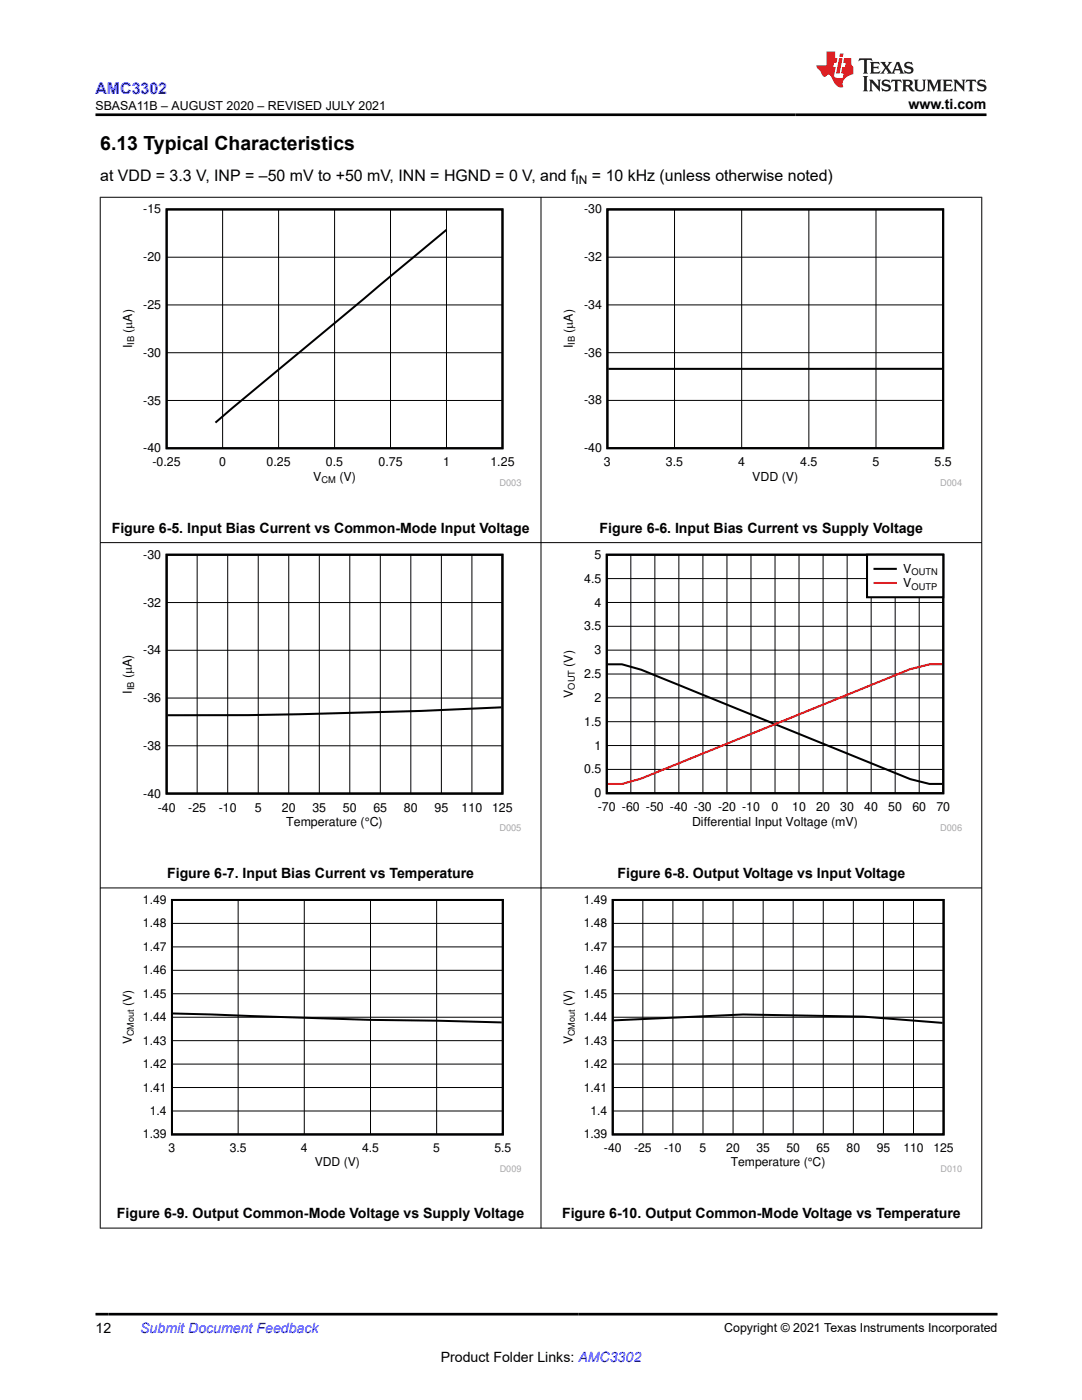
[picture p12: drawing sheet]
<svg xmlns="http://www.w3.org/2000/svg" width="216mm" height="279mm" viewBox="0 0 216 279" stroke-linecap="round" stroke-linejoin="round" font-family="sans-serif">
<path d="M33.3 41.8h67v47.7h-67zM89.1 45.9l-46.1 38.4" fill="none" stroke="#000" stroke-width=".4"/>
<g fill="none" stroke="#000" stroke-width=".2">
<path d="M33.3 51.3h67M44.4 41.8v47.7M55.6 41.8v47.7M66.8 41.8v47.7M77.9 41.8v47.7M89.1 41.8v47.7M121.2 51.3h67M134.6 41.8v47.7M148 41.8v47.7M161.4 41.8v47.7M174.8 41.8v47.7M33.3 79.9h67"/>
<path d="M33.3 70.4h67M33.3 60.9h67M121.2 79.9h67M121.2 70.4h67M121.2 60.9h67M39.3 110.7v47.7M45.4 110.7v47.7M51.5 110.7v47.7M57.6 110.7v47.7M63.7 110.7v47.7M69.8 110.7v47.7M75.9 110.7v47.7"/>
<path d="M82 110.7v47.7M88.1 110.7v47.7M94.2 110.7v47.7M121.1 115.5h67.1M125.9 110.7v47.6M130.7 110.7v47.6M135.5 110.7v47.6M140.3 110.7v47.6M145.1 110.7v47.6M149.8 110.7v47.6M154.6 110.7v47.6M159.4 110.7v47.6"/>
<path d="M164.2 110.7v47.6M169 110.7v47.6M173.8 110.7v47.6M178.6 110.7v47.6M183.4 110.7v47.6M33.2 139.3h67.1M33.2 129.8h67.1M33.2 120.3h67.1M121.1 139.3h67.1M121.1 134.5h67.1M121.1 129.7h67.1M121.1 125h67.1"/>
<path d="M121.1 120.2h67.1M33.2 148.8h67.1M121.1 153.6h67.1M121.1 148.8h67.1M121.1 144h67.1"/>
</g>
<path d="M121.2 41.8h67v47.6h-67zM188 73.6h-66.6M33.2 110.7h67.1v47.7h-67.1zM121.1 110.7h67.1v47.6h-67.1zM121.3 132.6h2.8l3.8 1.1 53.7 21.8 3.9 .9h2.5M100.1 141.2a1254.9 1254.9 0 0 1-66.7 1.5" fill="none" stroke="#000" stroke-width=".41"/>
<path d="M188 132.6h-2.5l-3.9 .9-53.7 21.9-3.8 1.1h-2.8" fill="none" stroke="#f00" stroke-width=".41"/>
<path d="M173 110.7h15.2v8.5h-15.2z" fill-rule="evenodd" fill="#fff"/>
<path d="M173 110.7h15.2v8.5h-15.2zM174.5 113.5h4.2" fill="none" stroke="#000" stroke-width=".41"/>
<path d="M174.5 116.3h4.2" fill="none" stroke="#f00" stroke-width=".41"/>
<path d="M34.3 179.6h66v46.8h-66zM122.3 179.6h66v46.8h-66zM34.5 202.3l39.4 1.2 26.2 .5M122.5 203.6l25.8-1.1 24 .4 15.8 1.2" fill="none" stroke="#000" stroke-width=".4"/>
<g fill="none" stroke="#000" stroke-width=".2">
<path d="M19.9 39.4h176.1M20 39.3v205.9M107.9 39.3v205.9M195.9 39.3v205.9M19.9 108.3h176.1M19.9 177.2h176.1M47.5 179.6v46.8M60.7 179.6v46.8M73.9 179.6v46.8M87.1 179.6v46.8M128.3 179.6v46.8M134.3 179.6v46.8"/>
<path d="M140.3 179.6v46.8M146.3 179.6v46.8M152.3 179.6v46.8M158.3 179.6v46.8M164.3 179.6v46.8M170.3 179.6v46.8M176.3 179.6v46.8M182.3 179.6v46.8M34.3 198.3h66M34.3 193.6h66M34.3 189h66M34.3 184.3h66"/>
<path d="M122.3 198.3h66M122.3 193.6h66M122.3 189h66M122.3 184.3h66M34.3 217h66M34.3 212.4h66M34.3 207.7h66M34.3 203h66M122.3 217h66M122.3 212.4h66M122.3 207.7h66M122.3 203h66"/>
<path d="M34.3 221.7h66M122.3 221.7h66M19.9 245.1h176.1"/>
</g>
<path d="M171.5 11.6l-.2 .6 .5-.2h.6v.1v2.2l-.2 .4h1l-.2-.4v-2.2v-.1h.5l.5 .2-.1-.6zM173.6 12.4l.2 .3v1.6l-.2 .4h1.9l.1-.6a1.08 1.08 0 0 1-1.3 .2v-.7h.6l.4 .2v-.7l-.4 .2h-.6v-.5l.2-.2a1 1 0 0 1 1 .3l-.1-.5zM175.7 12.4l.9 1.1-1 1.2h.9l-.2-.2 .5-.8 .4 .8-.2 .2h1.6l-.2-.2 .2-.5h.9l.1 .5-.1 .2h.9l-.2-.4-.8-1.9h-.5l-.9 2.1-.9-1.1 .9-1h-.8l.2 .2-.4 .6-.4-.6 .2-.2zM179 12.8l.4 1h-.7zM180.7 12.5a.65 .65 0 0 0-.2 .7 .65 .65 0 0 0 .6 .5l.6 .1 .1 .3a.79 .79 0 0 1-.7 .4 .79 .79 0 0 1-.7-.5l.1 .7 .2-.1a.93 .93 0 0 0 1.1 0 .93 .93 0 0 0 .4-.9 1.46 1.46 0 0 0-1.2-.6l-.1-.3a1.09 1.09 0 0 1 1.2 .2l-.2-.6-.1 .1-.5-.2zM172.2 15.2l.2 .4v2.2l-.2 .4h1l-.2-.4v-2.2l.2-.4zM173.4 15.9l.2 .4v1.5l-.2 .4h.8l-.3-.4 .1-1.3 1.6 1.8v-2l.2-.4h-.7l.1 .2 .1 1.1-1.2-1.3zM176.2 16a.65 .65 0 0 0-.2 .8 .65 .65 0 0 0 .6 .4l.6 .2 .1 .2a.79 .79 0 0 1-.7 .4 .79 .79 0 0 1-.7-.5l.1 .7 .2-.1a.93 .93 0 0 0 1.1 .1 .93 .93 0 0 0 .4-1 1.46 1.46 0 0 0-1.2-.5l-.1-.4a1.09 1.09 0 0 1 1.2 .2l-.1-.6-.2 .1-.5-.1zM177.9 15.9l-.1 .6a.63 .63 0 0 1 .8-.3v1.6l-.3 .4h1l-.2-.4v-1.6a.66 .66 0 0 1 .8 .3l-.1-.6zM180 15.9l.2 .4v1.5l-.2 .4h1l-.2-.2-.1-.7h.5l.1 .2a.79 .79 0 0 0 1.2 .6l-1-.9a.61 .61 0 0 0 .6-.6 .61 .61 0 0 0-.5-.7zM180.8 16.2h.1a.47 .47 0 0 1 .5 .1 .47 .47 0 0 1 .1 .5l-.1 .1-.7 .1zM182.3 15.9l.2 .2a2.27 2.27 0 0 0 .4 2 1.04 1.04 0 0 0 1.7-.7v-1.3l.2-.2h-.8l.2 .4v1.1a.6 .6 0 0 1-.6 .6 .6 .6 0 0 1-.6-.6v-1.1l.3-.4zM184.9 15.9l.2 .4v1.5l-.2 .4h.8l-.3-.4v-1.4l.9 1.9 .9-1.9v1.4l-.3 .4h1l-.2-.4v-1.5l.2-.4h-.8l-.7 1.5-.6-1.5zM188.1 15.9l.2 .4v1.5l-.2 .4h1.9l.1-.6a1.09 1.09 0 0 1-1.3 .2v-.7h.6l.4 .2v-.6l-.4 .2h-.6v-.6l.2-.1a1.01 1.01 0 0 1 1 .3l-.1-.6zM190.2 15.9l.3 .4v1.5l-.3 .4h.8l-.2-.4v-1.3l1.6 1.8v-2l.2-.4h-.7l.2 .2v1.1l-1.2-1.3zM192.8 15.9l-.1 .6a.63 .63 0 0 1 .8-.3v1.6l-.3 .4h1l-.2-.4v-1.6a.66 .66 0 0 1 .8 .3l-.1-.6zM195.2 16a.65 .65 0 0 0-.2 .8 .65 .65 0 0 0 .6 .4l.6 .2 .2 .2a.79 .79 0 0 1-.7 .4 .79 .79 0 0 1-.7-.5l.1 .7 .2-.1a.93 .93 0 0 0 1 .1 .93 .93 0 0 0 .5-1 1.46 1.46 0 0 0-1.3-.5v-.4a1.09 1.09 0 0 1 1.2 .2l-.2-.6-.2 .1-.5-.1z" fill="#231f20"/>
<path d="M164.9 10.3v2.7h-2l.1 .4 .8 1a.95 .95 0 0 0 1 .9 .59 .59 0 0 1 .5-.4 .59 .59 0 0 1 .5 .3l.4 .8a1.59 1.59 0 0 0 2.1 1.4 1.61 1.61 0 0 1 1-2.3l1-.3-.1-1.5a1.59 1.59 0 0 1-.3-1.7h-1.5l-.2 .9h.6l-.2 .9h-.5l-.2 .9v.3l.4 .1-.1 .9h-.7a.73 .73 0 0 1-1-.7l.3-1.5h-.5l.1-.9h.5l.2-.9h-.5v-1.3zM167.4 11.6l-.6 3.1h.7l.6-3.1zM167.6 10.7l-.1 .6h.7l.1-.6z" fill="#ed1c24"/>
<path d="M19 22.9h177.8M19 262.3h180" fill="none" stroke="#000" stroke-width=".53"/>
<text font-size="3.9" x="20" y="29.9">6.13 Typical Characteristics</text>
<text font-size="3.2" fill="#00f" x="19" y="18.7">AMC3302</text>
<g font-size="3.2">
<text x="20" y="36.1">at VDD = 3.3 V, INP = –50 mV to +50 mV, INN = HGND = 0 V, and f</text>
<text x="118.1" y="36.1">= 10 kHz (unless otherwise noted)</text>
</g>
<g font-size="2.8">
<text x="181.3" y="21.8">www.ti.com</text>
<text x="22.3" y="106.3">Figure 6-5. Input Bias Current vs Common-Mode Input Voltage</text>
<text x="119.6" y="106.3">Figure 6-6. Input Bias Current vs Supply Voltage</text>
<text x="33.3" y="175.2">Figure 6-7. Input Bias Current vs Temperature</text>
<text x="123.2" y="175.1">Figure 6-8. Output Voltage vs Input Voltage</text>
<text x="23.3" y="243.1">Figure 6-9. Output Common-Mode Voltage vs Supply Voltage</text>
<text x="112.1" y="243.1">Figure 6-10. Output Common-Mode Voltage vs Temperature</text>
<text x="19" y="266.1">12</text>
<text x="87.9" y="271.7">Product Folder Links: AMC3302</text>
</g>
<text font-size="2.8" fill="#00f" x="28" y="266.1">Submit Document Feedback</text>
<g font-size="2.5">
<text x="19" y="21.9">SBASA11B – AUGUST 2020 – REVISED JULY 2021</text>
<text x="28.6" y="42.6">-15</text>
<text x="116.5" y="42.6">-30</text>
<text x="28.6" y="52.1">-20</text>
<text x="116.5" y="52.1">-32</text>
<text x="28.6" y="61.7">-25</text>
<text x="116.5" y="61.7">-34</text>
<text x="26.3" y="69.5" transform="rotate(-90 26.3 69.5)">I</text>
<text x="26.3" y="66.4" transform="rotate(-90 26.3 66.4)">(PA)</text>
<text x="28.6" y="71.2">-30</text>
<text x="114.3" y="69.5" transform="rotate(-90 114.3 69.5)">I</text>
<text x="114.3" y="66.4" transform="rotate(-90 114.3 66.4)">(PA)</text>
<text x="116.5" y="71.2">-36</text>
<text x="28.6" y="80.7">-35</text>
<text x="116.5" y="80.7">-38</text>
<text x="28.6" y="90.3">-40</text>
<text x="30.4" y="93.1">-0.25</text>
<text x="43.7" y="93.1">0</text>
<text x="53.2" y="93.1">0.25</text>
<text x="62.5" y="95.9">V</text>
<text x="65" y="93.1">0.5</text>
<text x="67.7" y="95.9">(V)</text>
<text x="75.5" y="93.1">0.75</text>
<text x="88.4" y="93.1">1</text>
<text x="97.9" y="93.1">1.25</text>
<text x="116.5" y="90.3">-40</text>
<text x="120.5" y="93.1">3</text>
<text x="132.9" y="93.1">3.5</text>
<text x="147.3" y="93.1">4</text>
<text x="150.1" y="95.9">VDD (V)</text>
<text x="159.7" y="93.1">4.5</text>
<text x="174.1" y="93.1">5</text>
<text x="186.5" y="93.1">5.5</text>
<text x="28.6" y="111.5">-30</text>
<text x="118.6" y="111.5">5</text>
<text x="116.6" y="116.3">4.5</text>
<text x="180.2" y="114.4">V</text>
<text x="180.2" y="117.2">V</text>
<text x="28.6" y="121.1">-32</text>
<text x="116.6" y="125.8">3.5</text>
<text x="118.6" y="121">4</text>
<text x="28.6" y="130.6">-34</text>
<text x="118.6" y="130.6">3</text>
<text x="26.3" y="135.3" transform="rotate(-90 26.3 135.3)">(PA)</text>
<text x="114.3" y="133" transform="rotate(-90 114.3 133)">(V)</text>
<text x="116.6" y="135.3">2.5</text>
<text x="26.3" y="138.5" transform="rotate(-90 26.3 138.5)">I</text>
<text x="28.6" y="140.1">-36</text>
<text x="114.3" y="139.3" transform="rotate(-90 114.3 139.3)">V</text>
<text x="118.6" y="140.1">2</text>
<text x="28.6" y="149.6">-38</text>
<text x="116.6" y="144.8">1.5</text>
<text x="118.6" y="149.6">1</text>
<text x="116.6" y="154.4">0.5</text>
<text x="28.6" y="159.2">-40</text>
<text x="118.6" y="159.1">0</text>
<text x="119.3" y="161.9">-70 -60 -50 -40 -30 -20 -10</text>
<text x="154" y="161.9">0</text>
<text x="158.1" y="161.9">10</text>
<text x="162.9" y="161.9">20</text>
<text x="167.7" y="161.9">30</text>
<text x="172.5" y="161.9">40</text>
<text x="177.3" y="161.9">50</text>
<text x="182" y="161.9">60</text>
<text x="186.8" y="161.9">70</text>
<text x="31.5" y="162">-40</text>
<text x="37.6" y="162">-25</text>
<text x="43.7" y="162">-10</text>
<text x="50.8" y="162">5</text>
<text x="56.2" y="162">20</text>
<text x="57.1" y="164.8">Temperature (°C)</text>
<text x="62.3" y="162">35</text>
<text x="68.4" y="162">50</text>
<text x="74.5" y="162">65</text>
<text x="80.6" y="162">80</text>
<text x="86.7" y="162">95</text>
<text x="92.1" y="162">110</text>
<text x="98.2" y="162">125</text>
<text x="138.1" y="164.8">Differential Input Voltage (mV)</text>
<text x="144.5" y="265.8">Copyright © 2021 Texas Instruments Incorporated</text>
</g>
<g font-size="2.4">
<text x="114.9" y="36.7">IN</text>
<text x="28.5" y="185.1">1.48</text>
<text x="28.5" y="180.4">1.49</text>
<text x="116.5" y="185.1">1.48</text>
<text x="116.5" y="180.4">1.49</text>
<text x="28.5" y="189.8">1.47</text>
<text x="116.5" y="189.8">1.47</text>
<text x="28.5" y="194.4">1.46</text>
<text x="116.5" y="194.4">1.46</text>
<text x="26.3" y="200.8" transform="rotate(-90 26.3 200.8)">(V)</text>
<text x="28.5" y="203.8">1.44</text>
<text x="28.5" y="199.1">1.45</text>
<text x="114.2" y="200.8" transform="rotate(-90 114.2 200.8)">(V)</text>
<text x="116.5" y="203.8">1.44</text>
<text x="116.5" y="199.1">1.45</text>
<text x="26.3" y="208.4" transform="rotate(-90 26.3 208.4)">V</text>
<text x="28.5" y="208.5">1.43</text>
<text x="114.2" y="208.4" transform="rotate(-90 114.2 208.4)">V</text>
<text x="116.5" y="208.5">1.43</text>
<text x="28.5" y="213.2">1.42</text>
<text x="116.5" y="213.2">1.42</text>
<text x="28.5" y="217.8">1.41</text>
<text x="116.5" y="217.8">1.41</text>
<text x="28.5" y="227.2">1.39</text>
<text x="29.9" y="222.5">1.4</text>
<text x="116.5" y="227.2">1.39</text>
<text x="117.8" y="222.5">1.4</text>
<text x="33.6" y="230">3</text>
<text x="45.8" y="230">3.5</text>
<text x="60" y="230">4</text>
<text x="62.8" y="232.7">VDD (V)</text>
<text x="72.2" y="230">4.5</text>
<text x="86.5" y="230">5</text>
<text x="98.6" y="230">5.5</text>
<text x="120.5" y="230">-40</text>
<text x="126.5" y="230">-25</text>
<text x="132.5" y="230">-10</text>
<text x="139.6" y="230">5</text>
<text x="144.9" y="230">20</text>
<text x="145.8" y="232.7">Temperature (°C)</text>
<text x="150.9" y="230">35</text>
<text x="156.9" y="230">50</text>
<text x="162.9" y="230">65</text>
<text x="168.9" y="230">80</text>
<text x="174.9" y="230">95</text>
<text x="180.3" y="230">110</text>
<text x="186.3" y="230">125</text>
</g>
<g font-size="1.9">
<text x="26.8" y="68.8" transform="rotate(-90 26.8 68.8)">IB</text>
<text x="114.7" y="68.8" transform="rotate(-90 114.7 68.8)">IB</text>
<text x="64.2" y="96.3">CM</text>
<text x="26.8" y="137.8" transform="rotate(-90 26.8 137.8)">IB</text>
</g>
<g font-size="1.9" fill="#a8a8a8">
<text x="99.6" y="97">D003</text>
<text x="187.6" y="97">D004</text>
<text x="99.6" y="165.9">D005</text>
</g>
<g font-size="1.8">
<text x="181.9" y="114.8">OUTN</text>
<text x="181.9" y="117.6">OUTP</text>
<text x="114.7" y="137.6" transform="rotate(-90 114.7 137.6)">OUT</text>
<text x="26.7" y="206.8" transform="rotate(-90 26.7 206.8)">CMout</text>
<text x="114.7" y="206.8" transform="rotate(-90 114.7 206.8)">CMout</text>
</g>
<g font-size="1.8" fill="#a8a8a8">
<text x="187.6" y="165.8">D006</text>
<text x="99.7" y="233.8">D009</text>
<text x="187.7" y="233.8">D010</text>
</g>
</svg>
